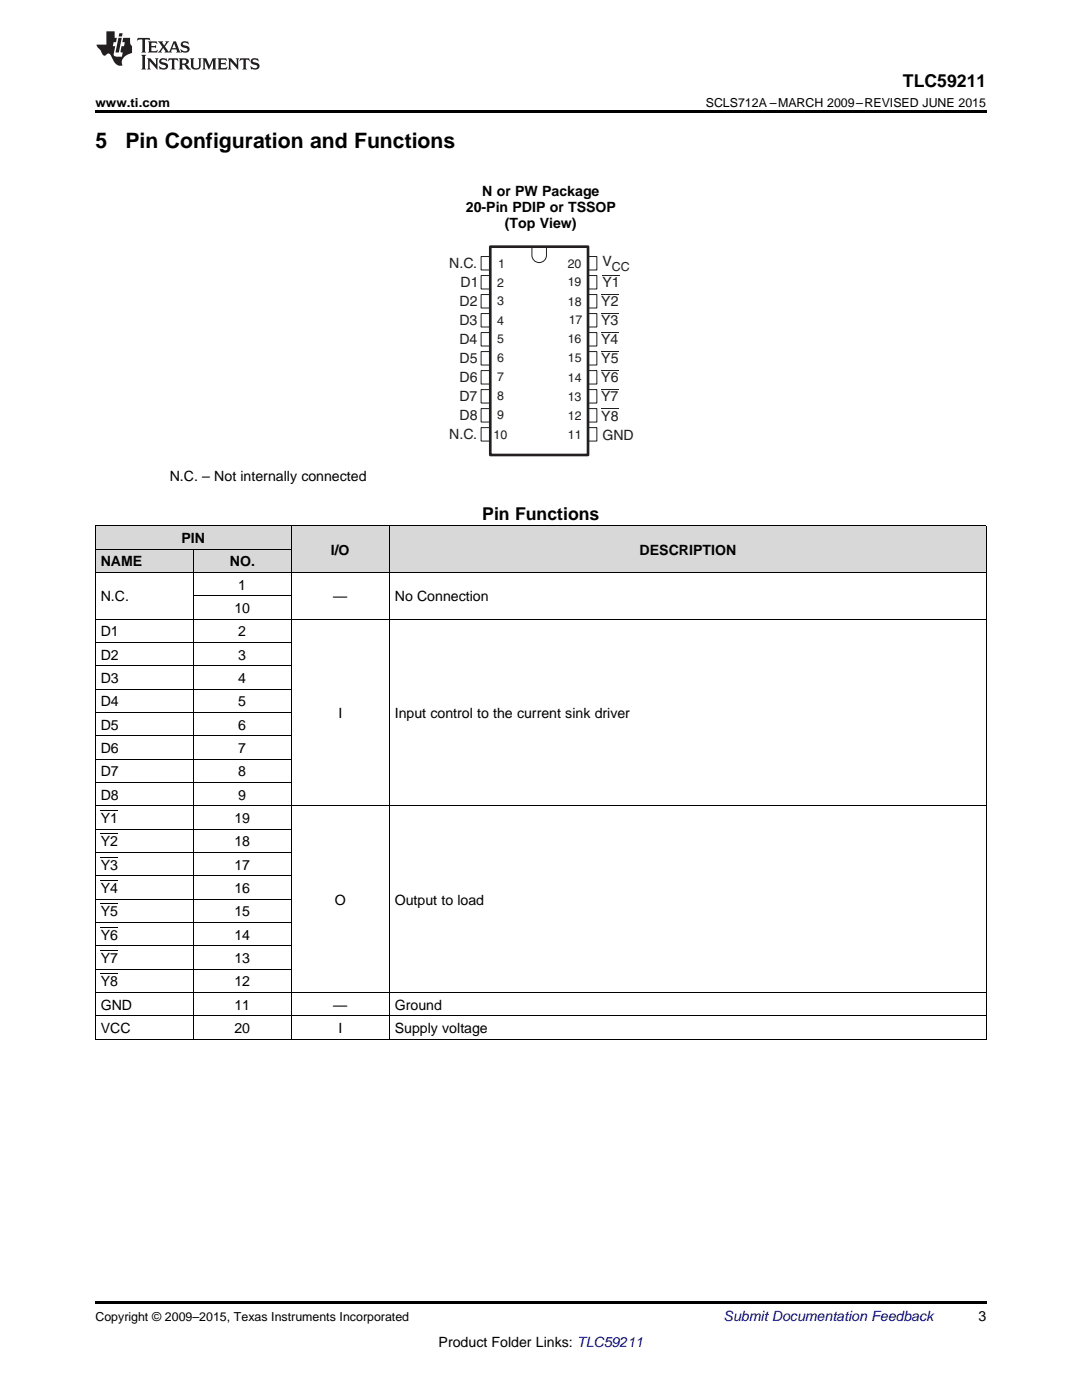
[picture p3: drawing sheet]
<svg xmlns="http://www.w3.org/2000/svg" width="216mm" height="279mm" viewBox="0 0 216 279" stroke-linecap="round" stroke-linejoin="round" font-family="sans-serif">
<g fill="#d8d8d8">
<path d="M19 109.6h19.6v4.7h-19.6z"/>
<path d="M38.6 109.6h19.5v4.7h-19.5z"/>
<path d="M58.1 105h19.6v9.3h-19.6z"/>
<path d="M77.7 105h119.1v9.3h-119.1z"/>
<path d="M19 105h19.6v4.6h-19.6z"/>
<path d="M38.6 105h19.5v4.6h-19.5z"/>
</g>
<path d="M19 22h177.8v.5h-177.8zM19 207.4h.2zM58 207.4h.1zM77.6 207.4h.1zM196.7 207.4h.1zM19 259.7h177.8v.5h-177.8z" fill="#000"/>
<g fill="none" stroke="#000" stroke-width=".2">
<path d="M19 104.9l177.8 .1v102.4M19 114.2h177.8M19 109.6h39.1M19.1 105v102.4M38.5 109.6v97.8M38.6 118.9h19.5M58.1 105v102.4M77.7 105v102.4M19 137.5h39.1M19 132.9h39.1M19 128.2h39.1M19 123.6h177.8"/>
<path d="M19 156.2h39.1M19 151.5h39.1M19 146.8h39.1M19 142.2h39.1M19 179.4h39.1M19 174.8h39.1M19 170.1h39.1M19 165.5h39.1M19 160.8h177.8M19 198.1h177.8M19 193.4h39.1M19 188.8h39.1"/>
<path d="M19 184.1h39.1M19 207.4h177.8M19 202.7h177.8"/>
</g>
<path d="M97.8 49.2h19.5v41.6h-19.5z" fill="none" stroke="#231f20" stroke-width=".53"/>
<g fill="none" stroke="#231f20" stroke-width=".2">
<path d="M96 51.2h1.8v2.7h-1.8zM96 55h1.8v2.7h-1.8zM96 58.8h1.8v2.7h-1.8zM106.1 49.2h2.9v1.8a1.46 1.46 0 0 1-1.4 1.4 1.46 1.46 0 0 1-1.5-1.4zM117.3 51.2h1.8v2.7h-1.8zM117.3 55h1.8v2.7h-1.8zM117.3 58.8h1.8v2.7h-1.8zM120 58.8h3.4M120.2 55h3.4M96 62.6h1.8v2.7h-1.8zM96 66.4h1.8v2.7h-1.8zM96 70.2h1.8v2.6h-1.8z"/>
<path d="M96 74h1.8v2.6h-1.8zM96 77.8h1.8v2.6h-1.8zM117.3 62.6h1.8v2.7h-1.8zM117.3 66.4h1.8v2.7h-1.8zM117.3 70.2h1.8v2.6h-1.8zM117.3 74h1.8v2.6h-1.8zM117.3 77.8h1.8v2.6h-1.8zM120 66.4h3.4M120 77.8h3.4M120 62.6h3.4M120 74h3.4M120 70.2h3.4"/>
<path d="M96 81.5h1.8v2.7h-1.8zM96 85.3h1.8v2.7h-1.8zM117.3 81.5h1.8v2.7h-1.8zM117.3 85.3h1.8v2.7h-1.8zM120 81.6h3.4"/>
</g>
<g fill="#231f20">
<path d="M27.5 7.6l-.1 .5 .4-.2h.6v.1v2.1l-.2 .4h1l-.3-.4v-2.1l.1-.1h.5l.5 .2-.2-.5zM29.5 8.3l.2 .3v1.5l-.2 .4h1.8l.2-.6a1.04 1.04 0 0 1-1.3 .2v-.7h.6l.3 .2v-.6l-.3 .2h-.6v-.6l.8-.1 .4 .3-.2-.5zM31.5 8.3l.9 1.1-.9 1.1h.8l-.2-.2 .5-.7 .4 .7-.2 .2h1.5l-.1-.2 .1-.4h.9l.1 .4-.2 .2h1l-.3-.3-.7-1.9h-.5l-.9 2-.8-1 .9-1h-.8l.1 .3-.3 .5-.4-.6 .2-.2zM34.7 8.6l.4 1h-.7zM36.3 8.4a.63 .63 0 0 0-.2 .7 .63 .63 0 0 0 .6 .4l.6 .2 .1 .2a.75 .75 0 0 1-.7 .4 .75 .75 0 0 1-.6-.5l.1 .7 .1-.1a1.11 1.11 0 0 0 1.5-.6 1.13 1.13 0 0 0-1.2-.8l-.1-.4a1.04 1.04 0 0 1 1.2 .2l-.2-.5-.1 .1-.5-.2zM28.2 10.9l.2 .4v2.2l-.2 .4h1l-.3-.4v-2.2l.3-.4zM29.3 11.6l.3 .4v1.5l-.3 .4h.8l-.2-.4v-1.3l1.5 1.7v-1.9l.2-.4h-.7l.2 .4v.9l-1.1-1.3zM32 11.8a.62 .62 0 0 0-.2 .7 .62 .62 0 0 0 .6 .4l.6 .1 .1 .3a.76 .76 0 0 1-.7 .3 .76 .76 0 0 1-.6-.4l.1 .7 .1-.1a1.11 1.11 0 0 0 1.5-.6 1.13 1.13 0 0 0-1.2-.8l-.1-.4a1.04 1.04 0 0 1 1.2 .2l-.2-.6-.1 .1-.5-.1zM33.7 11.6l-.2 .6a.61 .61 0 0 1 .8-.3v1.6l-.2 .4h.9l-.2-.4v-1.6a.63 .63 0 0 1 .8 .3l-.2-.6zM35.6 11.6l.3 .4v1.5l-.3 .4h1l-.2-.2v-.8l.5 .2a.76 .76 0 0 0 1.2 .7l-1-1a.58 .58 0 0 0 .6-.5 .58 .58 0 0 0-.5-.6zM36.4 11.9h.1a.45 .45 0 0 1 .5 .1 .45 .45 0 0 1 .1 .5l-.7 .2zM37.9 11.6l.2 .2a2.17 2.17 0 0 0 .3 1.9 .99 .99 0 0 0 1.6-.6v-1.1l.2-.4h-.7l.2 .2a1.92 1.92 0 0 1-.2 1.8 .6 .6 0 0 1-.9-.5v-1.1l.2-.4zM40.4 11.6l.2 .4v1.5l-.2 .4h.7l-.2-.4v-1.4l.8 1.8 .8-1.8v1.4l-.2 .4h.9l-.2-.4v-1.5l.2-.4h-.8l-.6 1.5-.6-1.5zM43.4 11.6l.2 .4v1.5l-.2 .4h1.8l.2-.6a1.04 1.04 0 0 1-1.3 .1v-.6h.5l.4 .2v-.6l-.4 .2h-.5v-.7h.8l.3 .3-.1-.6zM45.5 11.6l.2 .4v1.5l-.2 .4h.7l-.2-.4v-1.3l1.5 1.7v-1.9l.2-.4h-.7l.2 .4v.9l-1.1-1.3zM47.9 11.6l-.1 .6a.61 .61 0 0 1 .8-.3v1.6l-.3 .4h1l-.3-.4 .1-1.6a.63 .63 0 0 1 .7 .3l-.1-.6zM50.2 11.8a.62 .62 0 0 0-.2 .7 .62 .62 0 0 0 .6 .4l.6 .1 .2 .3a.76 .76 0 0 1-.8 .3 .76 .76 0 0 1-.6-.4l.1 .7 .2-.1a1.11 1.11 0 0 0 1.5-.6 1.13 1.13 0 0 0-1.3-.8l-.1-.4a1.04 1.04 0 0 1 1.2 .2l-.1-.6-.2 .1-.5-.1z"/>
<path d="M21.2 6.3v2.6h-1.9l.1 .4 .7 .9a.91 .91 0 0 0 1 .8 .56 .56 0 0 1 .5-.3 .56 .56 0 0 1 .5 .3l.4 .8a1.53 1.53 0 0 0 1.9 1.2 1.54 1.54 0 0 1 1-2.1l.9-.3v-1.4a1.52 1.52 0 0 1-.3-1.6h-1.4l-.2 .8h.5l-.2 .8h-.4l-.2 1v.2l.4 .1-.2 .8a1.93 1.93 0 0 1-1.6-.3l.3-1.8h-.5l.2-.8h.4l.2-.8h-.4v-1.3zM23.6 7.6l-.6 2.9h.7l.6-2.9zM23.8 6.6l-.1 .7h.6l.2-.7z"/>
</g>
<path d="M20.1 175.7h3.4M20.1 171.1h3.4M20.1 166.4h3.4M20.1 161.8h3.4M20.1 194.4h3.4M20.1 189.7h3.4M20.1 185h3.4M20.1 180.4h3.4" fill="none" stroke="#000" stroke-width=".2"/>
<g font-size="4.2">
<text x="19" y="29.6">5</text>
<text x="25" y="29.6">Pin Configuration and Functions</text>
</g>
<g font-size="3.5">
<text x="180.2" y="17.3">TLC59211</text>
<text x="96.2" y="103.7">Pin Functions</text>
</g>
<g font-size="2.8">
<text x="96.2" y="39.2">N or PW Package</text>
<text x="93" y="42.3">20-Pin PDIP or TSSOP</text>
<text x="100.8" y="45.5">(Top View)</text>
<text x="33.9" y="96">N.C. – Not internally connected</text>
<text x="20.1" y="113">NAME</text>
<text x="36.2" y="108.4">PIN</text>
<text x="45.9" y="113">NO.</text>
<text x="66" y="110.7">I/O</text>
<text x="127.6" y="110.7">DESCRIPTION</text>
<text x="47.6" y="117.7">1</text>
<text x="20.1" y="120">N.C.</text>
<text x="46.8" y="122.3">10</text>
<text x="66.5" y="120">—</text>
<text x="78.8" y="120">No Connection</text>
<text x="20.1" y="127">D1</text>
<text x="20.1" y="131.7">D2</text>
<text x="47.6" y="127">2</text>
<text x="47.6" y="131.7">3</text>
<text x="20.1" y="136.3">D3</text>
<text x="47.6" y="136.3">4</text>
<text x="20.1" y="141">D4</text>
<text x="47.6" y="141">5</text>
<text x="67.5" y="143.3">I</text>
<text x="78.8" y="143.3">Input control to the current sink driver</text>
<text x="20.1" y="145.6">D5</text>
<text x="47.6" y="145.6">6</text>
<text x="20.1" y="150.3">D6</text>
<text x="20.1" y="154.9">D7</text>
<text x="47.6" y="150.3">7</text>
<text x="47.6" y="154.9">8</text>
<text x="20.1" y="159.6">D8</text>
<text x="47.6" y="159.6">9</text>
<text x="20.1" y="164.3">Y1</text>
<text x="46.8" y="164.3">19</text>
<text x="20.1" y="168.9">Y2</text>
<text x="20.1" y="173.6">Y3</text>
<text x="46.8" y="168.9">18</text>
<text x="46.8" y="173.6">17</text>
<text x="20.1" y="178.2">Y4</text>
<text x="46.8" y="178.2">16</text>
<text x="20.1" y="182.9">Y5</text>
<text x="46.8" y="182.9">15</text>
<text x="66.8" y="180.6">O</text>
<text x="78.8" y="180.6">Output to load</text>
<text x="20.1" y="187.5">Y6</text>
<text x="46.8" y="187.5">14</text>
<text x="20.1" y="192.2">Y7</text>
<text x="20.1" y="196.8">Y8</text>
<text x="46.8" y="192.2">13</text>
<text x="46.8" y="196.8">12</text>
<text x="20.1" y="201.5">GND</text>
<text x="46.8" y="201.5">11</text>
<text x="66.5" y="201.5">—</text>
<text x="78.8" y="201.5">Ground</text>
<text x="20.1" y="206.2">VCC</text>
<text x="46.8" y="206.2">20</text>
<text x="67.5" y="206.2">I</text>
<text x="78.8" y="206.2">Supply voltage</text>
<text x="195.3" y="263.6">3</text>
<text x="87.5" y="268.9">Product Folder Links: TLC59211</text>
</g>
<g font-size="2.8" fill="#231f20">
<text x="89.6" y="53.6">N.C.</text>
<text x="120.2" y="53">V</text>
<text x="91.9" y="57.3">D1</text>
<text x="120.2" y="57.3">Y1</text>
<text x="91.7" y="64.9">D3</text>
<text x="91.7" y="61.1">D2</text>
<text x="120" y="65">Y3</text>
<text x="120" y="61.1">Y2</text>
<text x="91.7" y="68.7">D4</text>
<text x="120" y="68.7">Y4</text>
<text x="91.7" y="76.3">D6</text>
<text x="91.7" y="72.5">D5</text>
<text x="120" y="76.3">Y6</text>
<text x="120" y="72.5">Y5</text>
<text x="91.7" y="80.1">D7</text>
<text x="91.7" y="83.9">D8</text>
<text x="120" y="80.1">Y7</text>
<text x="120" y="83.9">Y8</text>
<text x="89.6" y="87.7">N.C.</text>
<text x="120.2" y="87.8">GND</text>
</g>
<text font-size="2.8" fill="#0000c8" x="144.4" y="263.6">Submit Documentation Feedback</text>
<g font-size="2.5">
<text x="19" y="21.4">www.ti.com</text>
<text x="140.8" y="21.4">SCLS712A –MARCH 2009–REVISED JUNE 2015</text>
<text x="19" y="263.6">Copyright © 2009–2015, Texas Instruments Incorporated</text>
</g>
<g font-size="2.5" fill="#231f20">
<text x="99.4" y="53.4">1</text>
<text x="113.3" y="53.4">20</text>
<text x="99.2" y="57.2">2</text>
<text x="113.3" y="57.2">19</text>
<text x="122.1" y="54">CC</text>
<text x="99.2" y="64.8">4</text>
<text x="99.2" y="61">3</text>
<text x="113.3" y="61">18</text>
<text x="113.5" y="64.8">17</text>
<text x="99.2" y="68.5">5</text>
<text x="113.3" y="68.5">16</text>
<text x="99.2" y="76.1">7</text>
<text x="99.2" y="72.3">6</text>
<text x="113.3" y="76.1">14</text>
<text x="113.3" y="72.3">15</text>
<text x="99.2" y="79.9">8</text>
<text x="99.2" y="83.7">9</text>
<text x="113.3" y="80">13</text>
<text x="113.3" y="83.7">12</text>
<text x="98.5" y="87.5">10</text>
<text x="113.3" y="87.5">11</text>
</g>
</svg>
